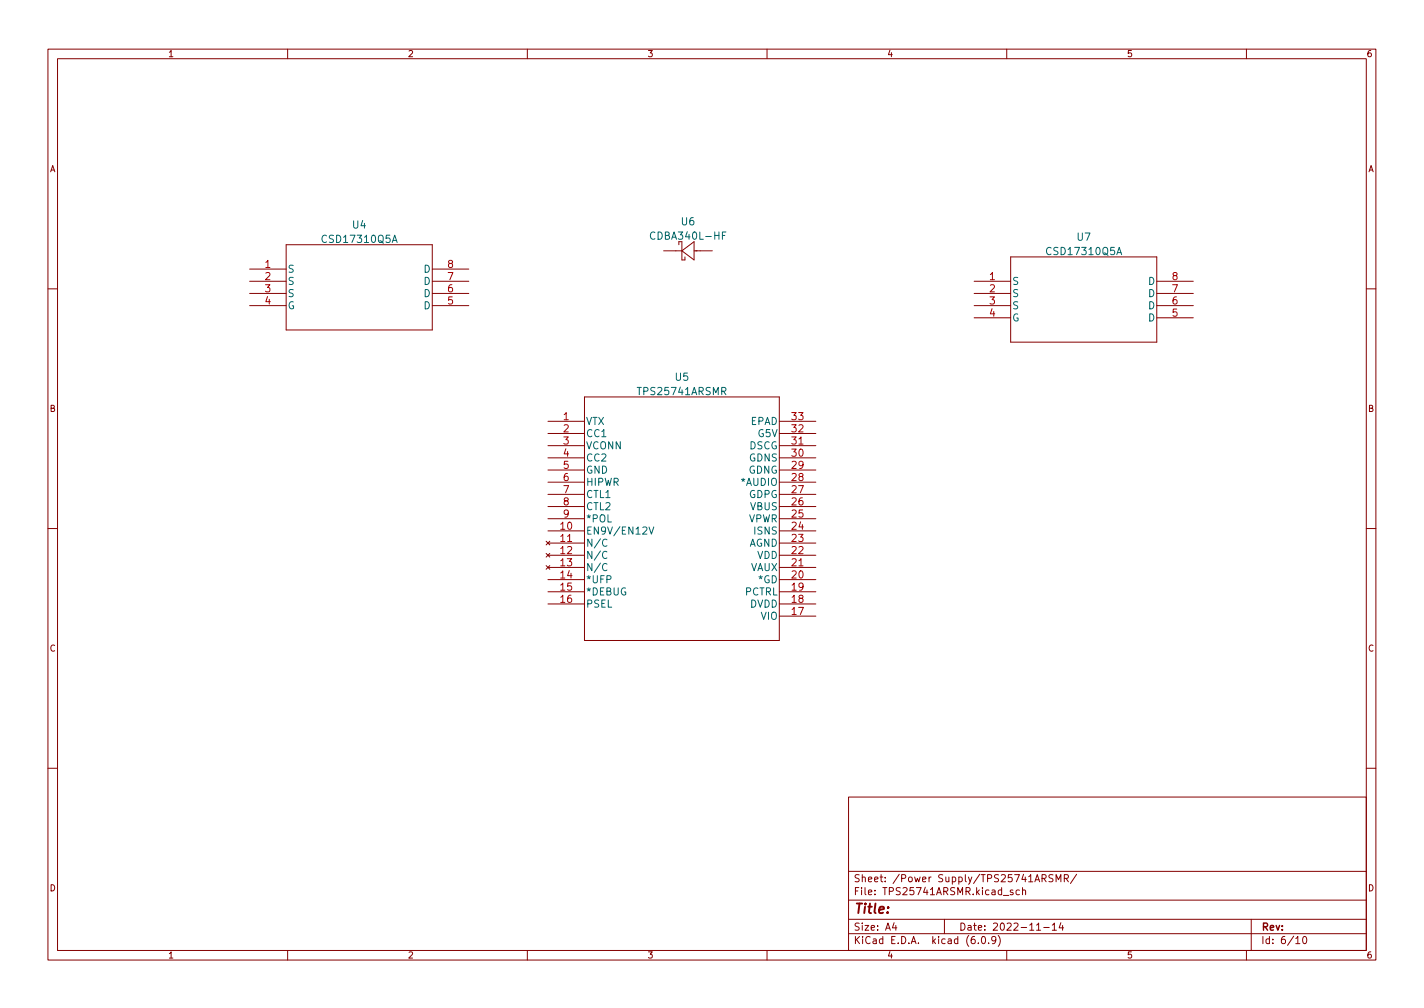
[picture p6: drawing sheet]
<svg xmlns="http://www.w3.org/2000/svg" width="297mm" height="210mm" viewBox="0 0 297 210" stroke-linecap="round" stroke-linejoin="round" font-family="sans-serif">
<g fill="none" stroke="#840000" stroke-width=".21">
<path d="M10 10.2h277v190.1h-277zM12 12.2h273v186.1h-273zM60 10.2v2M110 10.2v2M160 10.2v2M210 10.2v2M260 10.2v2M52.1 56.1h7.6M52.1 58.7h7.6M59.7 51h30.5v17.8h-30.5zM90.2 56.1h7.6M90.2 58.7h7.6"/>
<path d="M138.4 52.3h3.8M141.6 50.4v.6M142.2 52.3l2.6-1.9v3.8zM142.2 50.4v3.8h.7v-.6M144.8 52.3h3.8M203.2 58.7h7.6M210.8 53.6h30.5v17.8h-30.5zM241.3 58.7h7.6M10 60.2h2M52.1 61.2h7.6M52.1 63.7h7.6M90.2 61.2h7.6"/>
<path d="M90.2 63.7h7.6M203.2 61.2h7.6M203.2 63.7h7.6M203.2 66.3h7.6M241.3 61.2h7.6M241.3 63.7h7.6M241.3 66.3h7.6M285 60.2h2M114.3 87.9h7.6M114.3 90.4h7.6M114.3 98h7.6M114.3 93h7.6"/>
<path d="M114.3 95.5h7.6M121.9 82.8h40.7v50.8h-40.7zM162.6 87.9h7.6M162.6 90.4h7.6M162.6 98h7.6M162.6 93h7.6M162.6 95.5h7.6M10 110.2h2M113.9 112.9l.8 .8M113.9 115.4l.8 .8M113.9 118l.8 .7M114.3 110.7h7.6"/>
<path d="M114.3 113.3h7.6M114.3 115.8h7.6M114.3 118.4h7.6M114.3 108.2h7.6M114.3 105.7h7.6M114.3 103.1h7.6M114.3 100.6h7.6M114.7 112.9l-.8 .8M114.7 115.4l-.8 .8M114.7 118l-.8 .7M162.6 110.7h7.6M162.6 113.3h7.6"/>
<path d="M162.6 115.8h7.6M162.6 118.4h7.6M162.6 108.2h7.6M162.6 105.7h7.6M162.6 103.1h7.6M162.6 100.6h7.6M285 110.2h2M114.3 120.9h7.6M114.3 123.4h7.6M114.3 126h7.6M162.6 120.9h7.6M162.6 123.4h7.6"/>
<path d="M162.6 126h7.6M162.6 128.5h7.6M10 160.2h2M177 166.3h108v32h-108zM285 160.2h2M60 198.3v2M110 198.3v2M160 198.3v2M177 194.8h108M177 191.8h108M177 187.8h108M177 181.8h108"/>
<path d="M186.5 192.5l-.4 1h1M186.9 193v1M197 191.8v3M204.1 196.7v.1M204.9 195.4l.2-.1a.8 .8 0 0 1 .5 .8 .8 .8 0 0 1-.5 .7 1 1 0 0 1-.2-1.4zM206.2 196.7v.1M207.7 196l-.3 .3h-.3l-.2-.3 .1-.6 .4-.1 .2 .2a.99 .99 0 0 1-.3 1.3h-.3M208.2 195.1a1.72 1.72 0 0 1 0 2.3M209.3 186.8h1.1M210 198.3v2M211.3 185.7l-.4-.1-.2 .2 .1 .3 .5 .1v.4h-.6M212.6 185.7l-.4-.1-.3 .3 .2 .7h.5"/>
<path d="M213.3 185.8l.2-.2 .4 .1v.9M213.3 185.1v1.5M216.2 194h.9M217.4 183.2l.7-.1 .1-.2-.1-.3-.7-.2v1.5M217.7 193.5h1.2M217.7 183.2l.5 .7M219.5 193l.4-.5v1.5M219.5 194h.9M219.6 182.5l-.5-.1-.3 .3 .1 .4 .7 .3v.4l-.2 .1h-.6M220.3 183.9v-1.5l.5 1.1 .5-1.1v1.5M221.3 192.5l-.4 1h1M221.6 193v1"/>
<path d="M222 183.2l.7-.1 .2-.2-.1-.3-.8-.2v1.5M222.4 183.2l.5 .7M224.6 182.4l-1.3 1.9M260 198.3v2M261 191.8v6.5M270.3 195.8l.4-.5v1.5M270.3 196.8h.9M271.9 195.4l.2-.1a.8 .8 0 0 1 .5 .8 .8 .8 0 0 1-.5 .7 1 1 0 0 1-.2-1.4z"/>
</g>
<path d="M150.7 49.1h.5M151.4 48.4h-.7v1.5M126.6 112.6a.71 .71 0 0 0-1 .5 .71 .71 0 0 0 .7 .9l.3-.2M126.6 115.1a.71 .71 0 0 0-1 .5 .71 .71 0 0 0 .7 .9l.3-.1M126.6 117.7a.71 .71 0 0 0-1 .5 .71 .71 0 0 0 .7 .8l.3-.1M135.4 109.9l.5 1.5 .5-1.5" fill="none" stroke="#006464" stroke-width=".21"/>
<text font-size="2.8" fill="#840000" x="178" y="190.6">Title:</text>
<g font-size="2.1" fill="#006464">
<text x="73.6" y="47.7">U4</text>
<text x="142.2" y="47">U6</text>
<text x="67.6" y="50.7">CSD17310Q5A</text>
<text x="136.3" y="50">CDBA340L-HF</text>
<text x="218.7" y="53.2">CSD17310Q5A</text>
<text x="224.7" y="50.2">U7</text>
<text x="59.9" y="56.9">S</text>
<text x="59.9" y="59.4">S</text>
<text x="88.4" y="59.4">D</text>
<text x="88.4" y="56.9">D</text>
<text x="211.1" y="59.4">S</text>
<text x="239.5" y="59.4">D</text>
<text x="59.9" y="62">S</text>
<text x="59.9" y="64.5">G</text>
<text x="88.4" y="64.5">D</text>
<text x="88.4" y="62">D</text>
<text x="211.1" y="62">S</text>
<text x="211.1" y="64.5">S</text>
<text x="239.5" y="64.5">D</text>
<text x="239.5" y="62">D</text>
<text x="211.1" y="67">G</text>
<text x="239.5" y="67">D</text>
<text x="133.3" y="82.4">TPS25741ARSMR</text>
<text x="140.9" y="79.4">U5</text>
<text x="122.2" y="88.6">VTX</text>
<text x="156.5" y="88.6">EPAD</text>
<text x="122.2" y="91.2">CC1</text>
<text x="122.2" y="93.7">VCONN</text>
<text x="156.3" y="93.7">DSCG</text>
<text x="158.1" y="91.2">G5V</text>
<text x="122.2" y="96.2">CC2</text>
<text x="122.2" y="98.8">GND</text>
<text x="122.2" y="101.3">HIPWR</text>
<text x="154.8" y="101.3">*AUDIO</text>
<text x="156" y="98.8">GDNG</text>
<text x="156.3" y="96.2">GDNS</text>
<text x="122.2" y="103.9">CTL1</text>
<text x="122.2" y="106.4">CTL2</text>
<text x="156.2" y="103.9">GDPG</text>
<text x="156.5" y="106.4">VBUS</text>
<text x="122.2" y="111.5">EN9V/EN12V</text>
<text x="122.2" y="108.9">*POL</text>
<text x="156" y="108.9">VPWR</text>
<text x="157.4" y="111.5">ISNS</text>
<text x="122.2" y="114">N/C</text>
<text x="122.2" y="116.6">N/C</text>
<text x="122.2" y="119.1">N/C</text>
<text x="156.2" y="114">AGND</text>
<text x="156.5" y="119.1">VAUX</text>
<text x="157.9" y="116.6">VDD</text>
<text x="122.2" y="121.6">*UFP</text>
<text x="122.2" y="124.2">*DEBUG</text>
<text x="155.3" y="124.2">PCTRL</text>
<text x="158.4" y="121.6">*GD</text>
<text x="122.2" y="126.7">PSEL</text>
<text x="156.4" y="126.7">DVDD</text>
<text x="158.7" y="129.3">VIO</text>
</g>
<g font-size="2.1" fill="#a90000">
<text x="55.3" y="55.9">1</text>
<text x="55.3" y="58.4">2</text>
<text x="93.4" y="58.4">7</text>
<text x="93.4" y="55.9">8</text>
<text x="206.4" y="58.4">1</text>
<text x="244.5" y="58.4">8</text>
<text x="55.3" y="61">3</text>
<text x="55.3" y="63.5">4</text>
<text x="93.4" y="63.5">5</text>
<text x="93.4" y="61">6</text>
<text x="206.4" y="61">2</text>
<text x="206.4" y="63.5">3</text>
<text x="244.5" y="63.5">6</text>
<text x="244.5" y="61">7</text>
<text x="206.4" y="66">4</text>
<text x="244.5" y="66">5</text>
<text x="117.5" y="87.6">1</text>
<text x="165.2" y="87.6">33</text>
<text x="117.5" y="90.2">2</text>
<text x="117.5" y="92.7">3</text>
<text x="117.5" y="95.2">4</text>
<text x="165.2" y="95.2">30</text>
<text x="165.2" y="92.7">31</text>
<text x="165.2" y="90.2">32</text>
<text x="117.5" y="97.8">5</text>
<text x="117.5" y="100.3">6</text>
<text x="165.2" y="100.3">28</text>
<text x="165.2" y="97.8">29</text>
<text x="117.5" y="102.9">7</text>
<text x="117.5" y="105.4">8</text>
<text x="117.5" y="107.9">9</text>
<text x="165.2" y="107.9">25</text>
<text x="165.2" y="105.4">26</text>
<text x="165.2" y="102.9">27</text>
<text x="116.9" y="110.5">10</text>
<text x="116.9" y="113">11</text>
<text x="165.2" y="113">23</text>
<text x="165.2" y="110.5">24</text>
<text x="116.9" y="115.6">12</text>
<text x="116.9" y="118.1">13</text>
<text x="165.2" y="118.1">21</text>
<text x="165.2" y="115.6">22</text>
<text x="116.9" y="120.6">14</text>
<text x="116.9" y="123.2">15</text>
<text x="116.9" y="125.7">16</text>
<text x="165.2" y="125.7">18</text>
<text x="165.2" y="123.2">19</text>
<text x="165.2" y="120.6">20</text>
<text x="165.2" y="128.3">17</text>
</g>
<g font-size="2.1" fill="#840000">
<text x="178" y="184">Sheet: /Power Supply/TPS25741ARSMR/</text>
<text x="178" y="186.7">File: TPS25741ARSMR.kicad_sch</text>
<text x="178" y="196.9">KiCad E.D.A. kicad (6.0.9)</text>
<text x="178" y="194.1">Size: A4</text>
<text x="200" y="194.1">Date: 2022-11-14</text>
<text x="263" y="194.1">Rev:</text>
<text x="263" y="196.9">Id: 6/10</text>
</g>
<g font-size="1.8" fill="#840000">
<text x="35" y="11.9">1</text>
<text x="85" y="11.9">2</text>
<text x="135" y="11.9">3</text>
<text x="185" y="11.9">4</text>
<text x="235" y="11.9">5</text>
<text x="285" y="11.9">6</text>
<text x="10.3" y="35.9">A</text>
<text x="285.3" y="35.9">A</text>
<text x="10.3" y="85.9">B</text>
<text x="285.3" y="85.9">B</text>
<text x="10.3" y="135.9">C</text>
<text x="285.3" y="135.9">C</text>
<text x="10.3" y="185.9">D</text>
<text x="285.3" y="185.9">D</text>
<text x="35" y="199.9">1</text>
<text x="85" y="199.9">2</text>
<text x="135" y="199.9">3</text>
<text x="185" y="199.9">4</text>
<text x="235" y="199.9">5</text>
<text x="285" y="199.9">6</text>
</g>
</svg>
